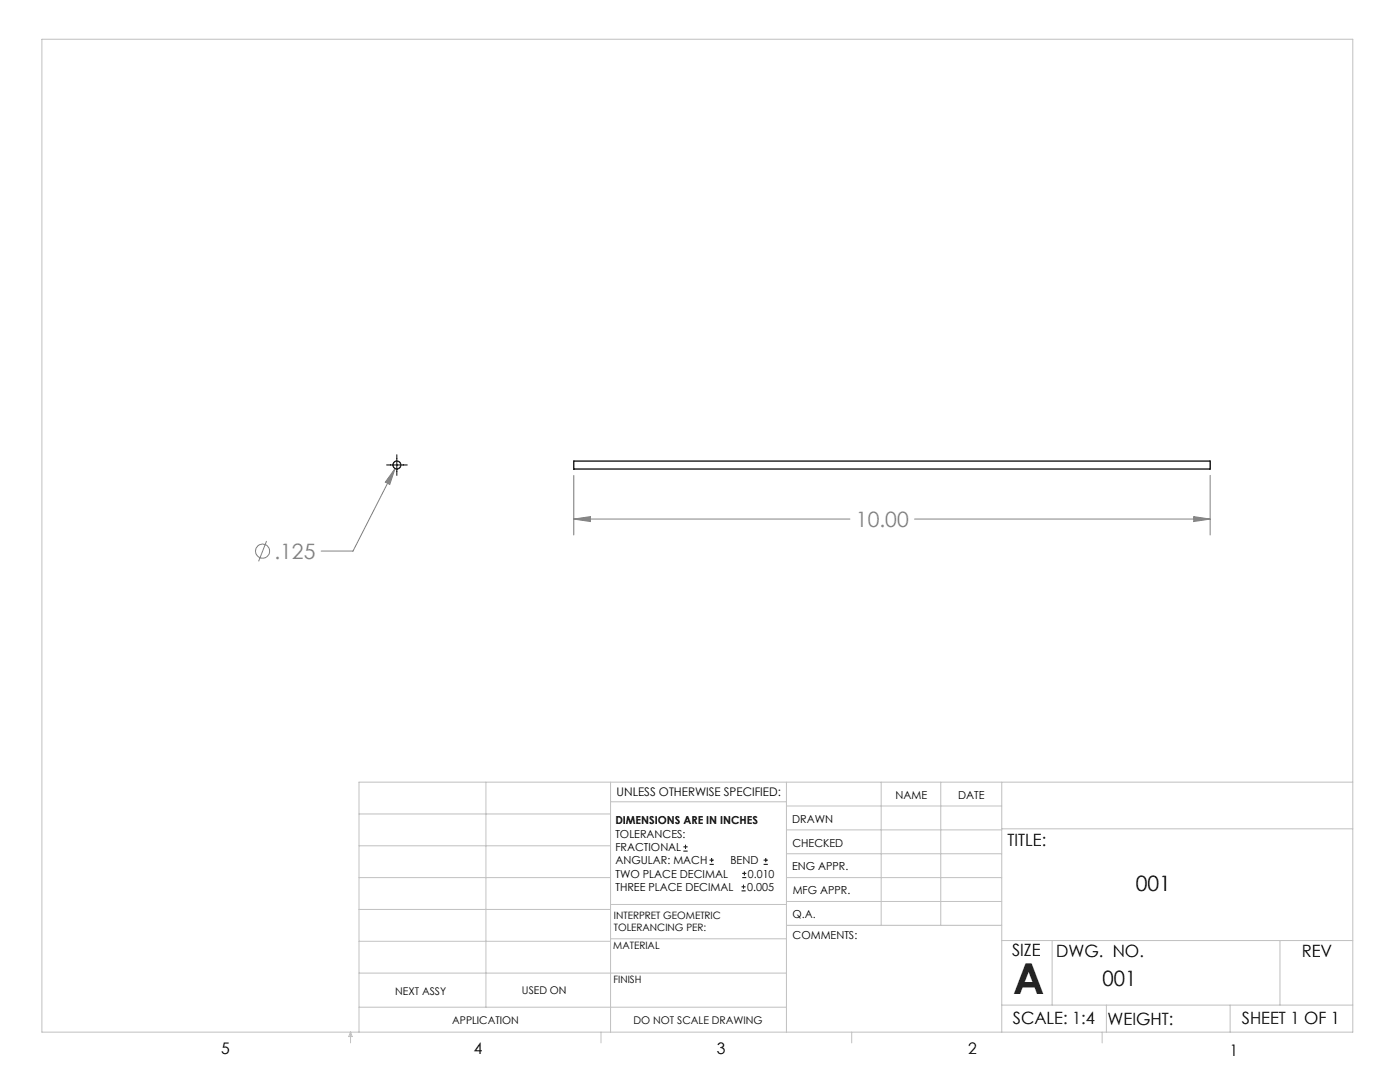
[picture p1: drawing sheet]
<svg xmlns="http://www.w3.org/2000/svg" width="279mm" height="216mm" viewBox="0 0 279 216" stroke-linecap="round" stroke-linejoin="round" font-family="sans-serif">
<g fill="none" stroke="#808080" stroke-width=".2">
<path d="M78.8 93.5l-1 3.2-.9-.5zM78.8 93.5l-8.4 16.5h-6.3M114.5 94.9v11.9M241.5 94.9v11.9M53.2 108l-1.6 4M114.5 103.6l3.3-.5v1zM114.5 103.6h55.1M182.5 103.6h59M238.2 103.1l3.3 .5-3.3 .5z"/>
<circle cx="52.4" cy="110" r="1.4"/>
</g>
<g fill="none" stroke="#000" stroke-width=".2">
<path d="M77.2 92.8h4.1M79.2 90.7v4.2M136.4 169.8h.8M136.4 169h.8M136.8 168.6v.8M141.6 172.5h.9M141.6 171.6h.9M142 171.2v.8M148 177.8h.8M148 177h.8M148.1 175.1h.8M148.1 174.3h.8"/>
<path d="M148.4 176.5v.8M148.6 173.9v.8M152.4 172.5h.8M152.4 171.6h.8M152.8 171.2v.8"/>
</g>
<g fill="none" stroke="#c0c0c0" stroke-width=".2">
<path d="M8.4 7.8h261.6v198.2h-261.6zM97 156.1v44.9M121.8 156.1v49.9M121.8 160h35.2M157 156.1v49.9M175.9 156.1v28.5M187.7 156.1v28.5M199.9 156.1v49.9M270 156.1h-198.4v49.9M71.6 175.1h50.2M71.6 168.8h50.2M71.6 162.4h50.2"/>
<path d="M157 170.4h42.9M157 165.6h42.9M157 160.8h42.9M157 175.1h42.9M157 179.9h42.9M199.9 165.4h70.1M71.6 194.2h85.4M71.6 187.8h50.2M71.6 181.5h50.2M121.8 187.3h35.2M121.8 180.5h35.2M157 184.6h42.9"/>
<path d="M199.9 187.7h70.1M210 187.7v12.9M255.4 187.7v12.9M70 206v2.1M70 206l.3 .8h-.7zM71.6 201h85.4M119.9 206v2.1M170 206v2.1M199.9 200.6h70.1M220 206v2.1M220.8 200.6v5.4M245.5 200.6v5.4"/>
</g>
<path d="M78.8 93.5l-1.9 2.7 .9 .5zM114.5 103.6l3.3-.5v1zM238.2 103.1l3.3 .5-3.3 .5z" fill="#808080"/>
<g fill="none" stroke="#000" stroke-width=".25">
<path d="M114.5 92h127v1.6h-127z"/>
<circle cx="79.2" cy="92.8" r=".8"/>
</g>
<text font-size="8.5" x="202.2" y="198.3">A</text>
<g font-size="4.2" fill="#808080">
<text x="170.8" y="105.2">10.00</text>
<text x="54.8" y="111.5">.125</text>
</g>
<g font-size="4.2">
<text x="226.7" y="177.8">001</text>
<text x="220" y="196.8">001</text>
</g>
<g font-size="3.4">
<text x="201.1" y="168.8">TITLE:</text>
<text x="202" y="190.8">SIZE</text>
<text x="210.8" y="190.9">DWG. NO.</text>
<text x="259.8" y="191">REV</text>
<text x="202.1" y="204.4">SCALE: 1:4</text>
<text x="221" y="204.5">WEIGHT:</text>
<text x="247.8" y="204.4">SHEET 1 OF 1</text>
</g>
<g font-size="3.2">
<text x="44.2" y="210.4">5</text>
<text x="94.6" y="210.3">4</text>
<text x="143.1" y="210.4">3</text>
<text x="193.2" y="210.3">2</text>
<text x="245.4" y="210.6">1</text>
</g>
<text font-size="2.4" x="123.1" y="158.9">UNLESS OTHERWISE SPECIFIED:</text>
<g font-size="2.2">
<text x="178.7" y="159.4">NAME</text>
<text x="191.2" y="159.4">DATE</text>
<text x="122.8" y="164.5">DIMENSIONS ARE IN INCHES</text>
<text x="122.8" y="167.1">TOLERANCES:</text>
<text x="158.1" y="164.2">DRAWN</text>
<text x="122.8" y="169.8">FRACTIONAL</text>
<text x="122.8" y="172.5">ANGULAR: MACH</text>
<text x="145.8" y="172.5">BEND</text>
<text x="158.1" y="173.7">ENG APPR.</text>
<text x="158.2" y="169.1">CHECKED</text>
<text x="122.8" y="177.8">THREE PLACE DECIMAL</text>
<text x="122.8" y="175.1">TWO PLACE DECIMAL</text>
<text x="149.1" y="177.8">0.005</text>
<text x="149.3" y="175.1">0.010</text>
<text x="158.2" y="178.4">MFG APPR.</text>
<text x="158.2" y="183.2">Q.A.</text>
<text x="158.2" y="187.4">COMMENTS:</text>
</g>
<g font-size="2.1">
<text x="78.8" y="198.5">NEXT ASSY</text>
<text x="104.2" y="198.4">USED ON</text>
<text x="90.2" y="204.3">APPLICATION</text>
<text x="126.4" y="204.3">DO NOT SCALE DRAWING</text>
</g>
<g font-size="2">
<text x="122.5" y="183.3">INTERPRET GEOMETRIC</text>
<text x="122.5" y="185.9">TOLERANCING PER:</text>
<text x="122.4" y="189.4">MATERIAL</text>
<text x="122.4" y="196.2">FINISH</text>
</g>
</svg>
